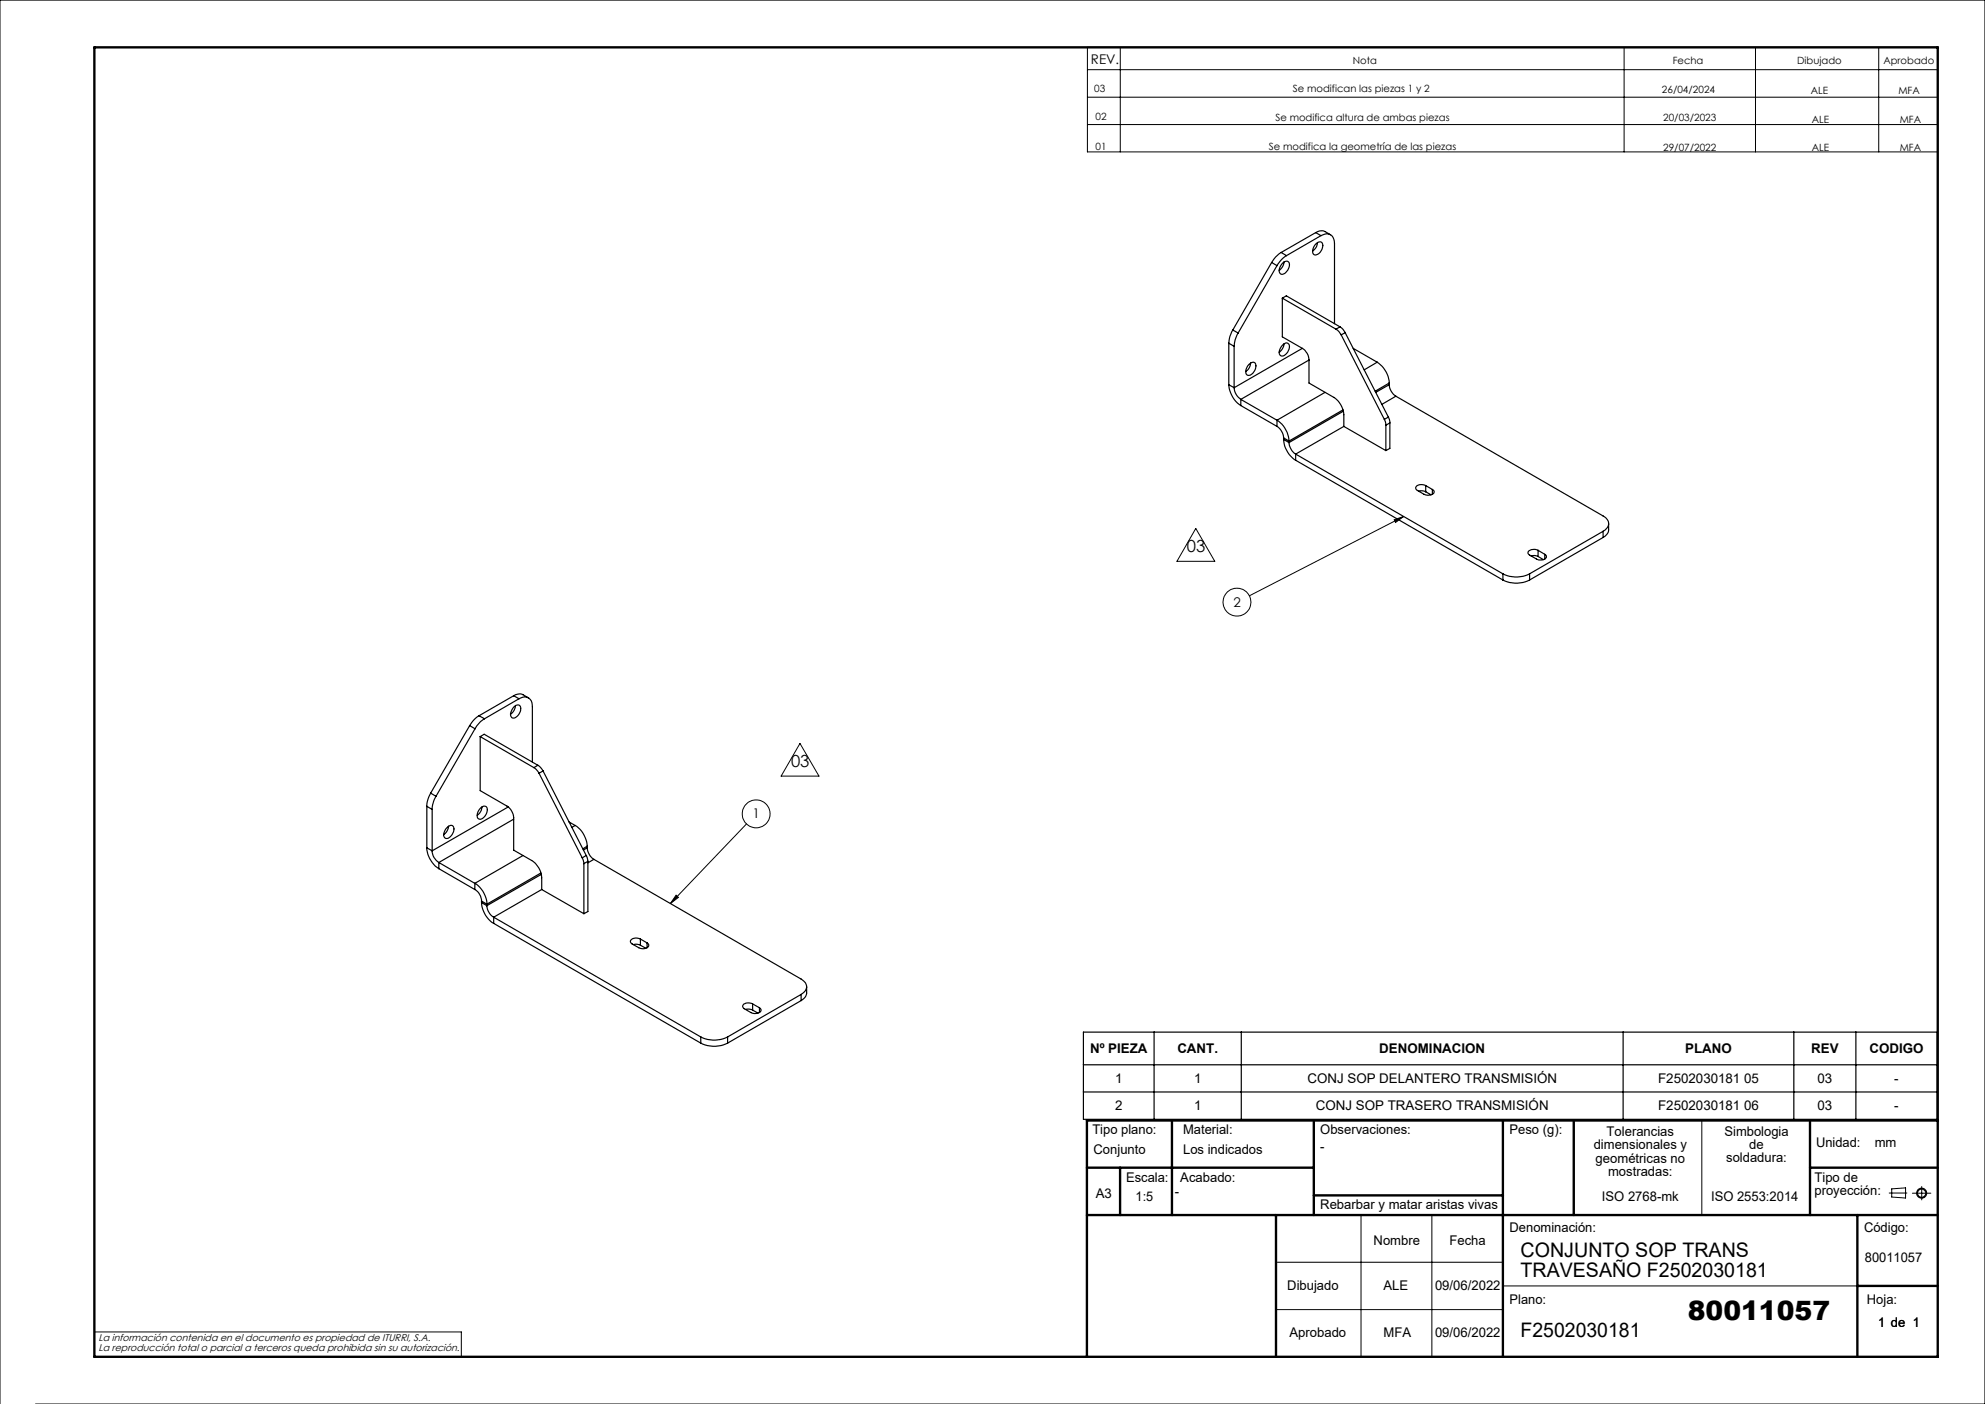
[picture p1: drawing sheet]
<svg xmlns="http://www.w3.org/2000/svg" width="420mm" height="297mm" viewBox="0 0 420 297" stroke-linecap="round" stroke-linejoin="round" font-family="sans-serif">
<g fill="none" stroke="#000" stroke-width=".21">
<path d="M230.1 10h179.9v22.1h-179.9zM230.1 14.7h179.9M237 10v22.1M343.6 10v22.1M371.4 10v22.1M397.5 10v22.1M230.1 20.6h179.9M230.1 26.3h179.9M253 111.8l4 6.9h-8zM295 110l2-.7-1.7 1.2zM297 109.3l-32.7 16.7M169.3 157.3l4 6.9h-8z"/>
<path d="M157.9 174.3l-16 16.8M143.1 189.4l.4 .4-1.6 1.3zM360.1 237v20M288 257v30M303 257v30M399.7 252.4h3.8M400.3 251.5l2.9-.2v2.1l-2.9-.2zM404.6 252.4h4M406.6 251v2.8M270 267h48M270 277h48M318 272h75"/>
<path d="M0 297v-297h420v297h-412.5M20 281.8h77.6v5.2"/>
<circle cx="261.7" cy="127.4" r="2.94"/>
<circle cx="160" cy="172.2" r="2.94"/>
<circle cx="406.6" cy="252.4" r=".86"/>
<circle cx="406.6" cy="252.4" r="1.07"/>
</g>
<g fill="none" stroke="#000" stroke-width=".5">
<path d="M20 10h390v277h-390zM248 237v20M278 237v20M318 237v50M333 237v20M383 237v20M410 237h-180v50M230 257h180M230 247h48M237 247v10M270 257v30M278 252.9h40"/>
<path d="M383 247h27M393 257v30M393 272h17"/>
</g>
<g fill="none" stroke="#000" stroke-width=".25">
<path d="M269.1 55.5l1.1 .7M269.1 55.5l-8.3 14.3M270.2 56.2l-8.2 14.2M271.1 53.4a5.8 5.8 0 0 0-2 2.1M271.1 53.4l1.1 .7M271.4 55.7a.83 .83 0 0 1 1.2-.4 .83 .83 0 0 1 .1 1.3 1.66 1.66 0 0 1-1.7 1.4 1.56 1.56 0 0 1 .4-2.3zM271.7 55.4a2.33 2.33 0 0 1-1 1.8M272.2 54.1a5.8 5.8 0 0 0-2 2.1M278.4 49.2l1.2-.4a2.92 2.92 0 0 1 1.9 .9M278.4 49.2l1.1 .6M278.4 49.2l-7.3 4.2M278.4 51.6a.83 .83 0 0 1 1.2-.4 .83 .83 0 0 1 .2 1.3 1.61 1.61 0 0 1-1.8 1.4 1.65 1.65 0 0 1 .4-2.3z"/>
<path d="M278.8 51.3a2.32 2.32 0 0 1-1.1 1.8M279.5 49.8a1.76 1.76 0 0 1 2-.1 1.76 1.76 0 0 1 .9 1.8v17M279.5 49.8l-7.3 4.3M260 72.6l1.1 .7M260 72.6v8.8M260.8 69.8a5.5 5.5 0 0 0-.8 2.8M260.8 69.8l1.2 .6M261.1 73.3v8.7M262 70.4a5.7 5.7 0 0 0-.9 2.9M264.3 77.1l.2-.2a.72 .72 0 0 1 1-.2 .72 .72 0 0 1 .2 1 1.68 1.68 0 0 1-1.8 1.6 1.65 1.65 0 0 1 .4-2.2zM264.6 76.8a2.32 2.32 0 0 1-1 1.8M271.3 63.1v8.2l4.3 2.4"/>
<path d="M271.3 63.1l11.4 6.5M271.3 63.1l.9-.5 11.3 6.5M271.4 73a.83 .83 0 0 1 1.2-.3 .83 .83 0 0 1 .1 1.2 1.68 1.68 0 0 1-1.7 1.3 1.52 1.52 0 0 1 .4-2.2zM271.7 72.7a2.33 2.33 0 0 1-1 1.8M275.6 73.7a2.97 2.97 0 0 1 1.4 2.5M275.6 73.7l-14.5 8.3M277 76.2v4.8l5.2 3.1a4.8 4.8 0 0 1 2.1 3.6v2.5M277 76.2l-14.5 8.3M282.7 69.6l.6 .5 .5 .7M283.5 69.1l.6 .5 .5 .8M283.5 69.1l-.8 .5M283.8 70.8l9.1 17.9"/>
<path d="M284.6 70.4l-.8 .4M284.6 70.4l9.2 17.8M286.3 73.7l5.1 2.9M291.4 76.6a5.7 5.7 0 0 1 2.5 4.4M291.4 76.6l-2.8 1.6M260 81.4a5.8 5.8 0 0 0 2.5 4.4M260 81.4l1.1 .6M261.1 82a3.2 3.2 0 0 0 1.4 2.5M262.5 85.8l7.7 4.4M262.5 84.5v1.3M262.5 84.5l7.7 4.4M270.2 88.9a5.6 5.6 0 0 1 2.5 4.4"/>
<path d="M270.2 90.2a3.2 3.2 0 0 1 1.4 2.4M270.2 88.9v1.3M271.6 93a5.7 5.7 0 0 0 2.5 4.4M271.6 92.6l1.1 .7M271.6 93l1.1 .6M271.6 92.6v.4M272.7 93.6a3.2 3.2 0 0 0 1.4 2.5M272.7 93.3v.3M274.1 96.1l43.9 25.3M274.1 96.1v1.3M274.1 97.4l43.9 25.3M280.4 83l-10.2 5.9"/>
<path d="M284.2 86.7l-11.5 6.6M284.2 87l-11.5 6.6M284.3 90.2l8.9 5.1M284.3 90.2l-10.2 5.9M292.9 88.7l.3 1.3M293.2 90v5.3M293.8 88.2l.3 1.3M293.8 88.2l-.9 .5M293.9 81.4a3.2 3.2 0 0 0 1.4 2.4M293.9 81v.4M293.9 81l-2.9 1.8M293.9 81.4l-2.8 1.6"/>
<path d="M294.1 89.5l-.9 .5M294.1 89.5v5.4l-.9 .4M295.3 83.8l43.9 25.3a1.71 1.71 0 0 1 1.2 1.7 1.71 1.71 0 0 1-1.2 1.6M295.3 83.8l-2.9 1.7M300.2 103.9l.6-.1 .9 .2M301.7 102.7a1.41 1.41 0 0 0-2.2 .6l.4 .4 1.4 .9a1.47 1.47 0 0 0 2.2-.6l-.4-.5M301.7 102.7l1.4 .8M301.7 102.7v1.3M301.7 104l1.1 .7M303.1 103.5v1.1M324 117.6l.6-.1 .8 .2M325.4 116.4a1.47 1.47 0 0 0-2.1 .6l.2 .3 1.6 .9a1.41 1.41 0 0 0 2.1-.5l-.4-.4"/>
<path d="M325.4 116.4l1.4 .9M325.4 116.4v1.3M325.4 117.7l1.2 .7M326.8 117.3v.9M339.2 112.4l-15.6 9M339.2 112.4v1.3M339.2 113.7l-15.6 9M340.4 110.8a2.94 2.94 0 0 1-.3 2.1l-.9 .8M318 121.4a6.2 6.2 0 0 0 5.6 0M318 122.7a6.2 6.2 0 0 0 5.6 0M318 121.4v1.3M323.6 121.4v1.3"/>
<path d="M99.4 153.5l1.1 .7M99.4 153.5l-8.3 14.3M100.5 154.2l-8.2 14.2M101.4 151.4a5.6 5.6 0 0 0-2 2.1M101.4 151.4l1.1 .6M101.6 155.8v11.4l5.7 3.3a3.2 3.2 0 0 1 1.4 2.5v6.8l3.8 2.2a4.6 4.6 0 0 1 2.1 3.7v2.5M101.6 155.8l11.4 6.6M101.6 155.8l.8-.5 11.4 6.6M102.5 152a5.8 5.8 0 0 0-2 2.2M108.7 149.6l.2-.2a.73 .73 0 0 1 1-.2 .73 .73 0 0 1 .3 1 1.73 1.73 0 0 1-1.9 1.6 1.47 1.47 0 0 1 .2-2zM108.7 147.2l1.2-.4a3.1 3.1 0 0 1 1.9 .8M108.7 147.2l1.1 .6"/>
<path d="M108.7 147.2l-7.3 4.2M109 149.3a2.32 2.32 0 0 1-1 1.8M109.8 147.8a1.74 1.74 0 0 1 2-.2 1.74 1.74 0 0 1 .8 1.9v11.7M109.8 147.8l-7.3 4.2M90.3 179.3a5.6 5.6 0 0 0 2.6 4.5M90.3 170.6l1.1 .6M90.3 179.3l1.1 .7M90.3 170.6v8.7M91.1 167.8a5.9 5.9 0 0 0-.8 2.8M91.1 167.8l1.2 .6M91.4 180a2.97 2.97 0 0 0 1.5 2.5M91.4 171.2v8.8"/>
<path d="M92.3 168.4a5.9 5.9 0 0 0-.9 2.8M94.6 175.1a.76 .76 0 0 1 .8-.5 .76 .76 0 0 1 .7 .8 2.04 2.04 0 0 1-1.7 2 1.13 1.13 0 0 1-.2-1.8zM94.9 174.8a2.32 2.32 0 0 1-1 1.8M101.6 171a.83 .83 0 0 1 1.2-.4 .83 .83 0 0 1 .2 1.3 1.78 1.78 0 0 1-1.6 1.4 1.14 1.14 0 0 1-.2-1.8zM102 170.7a2.33 2.33 0 0 1-1 1.8M107.5 170.7l-16.1 9.3M108.7 173.3l-15.8 9.2M113 162.4l.6 .5 .5 .7M113.8 161.9l.6 .5 .5 .7M113.8 161.9l-.8 .5M114.1 163.6l9.1 17.9M114.9 163.1l-.8 .5"/>
<path d="M114.9 163.1l9.1 17.9M120.4 173.9l1.3 .7M121.7 174.6a5.6 5.6 0 0 1 2.5 4.4M121.7 174.6l-.7 .4M124.2 179.3a3.2 3.2 0 0 0 1.5 2.5M124.2 179v.3M124.2 179l-.9 .6M124.2 179.3l-.8 .5M92.9 182.5l7.6 4.4M92.9 183.8l7.6 4.4M92.9 182.5v1.3M100.5 186.9a5.3 5.3 0 0 1 2.5 4.4"/>
<path d="M100.5 188.2a2.97 2.97 0 0 1 1.4 2.4M100.5 186.9v1.3M101.9 190.9a5.6 5.6 0 0 0 2.6 4.4M101.9 190.6l1.1 .7M101.9 190.9l1.1 .7M101.9 190.6v.3M103 191.6a3.1 3.1 0 0 0 1.5 2.4M103 191.3v.3M104.5 194l43.8 25.4M104.5 194v1.3M104.5 195.3l43.8 25.4M110.7 181l-10.2 5.9"/>
<path d="M114.4 184.7l-11.4 6.6M114.5 185l-11.5 6.6M114.6 188.2l8.9 5.1M114.6 188.2l-10.1 5.8M123.2 181.5l.3 1.2M123.5 182.7v10.6M124 181l.4 1.2M124 181l-.8 .5M124.4 182.2l-.9 .5M124.4 182.2v10.6l-.9 .5M125.7 181.8l43.8 25.3a1.71 1.71 0 0 1 1.2 1.6 1.71 1.71 0 0 1-1.2 1.7M125.7 181.8l-1.3 .7"/>
<path d="M134 199.8l.7-.1 .8 .3M135.5 198.6a1.44 1.44 0 0 0-2.1 .6l.3 .5 1.4 .8a1.42 1.42 0 0 0 2.2-.6l-.4-.4M135.5 198.6l1.4 .9M135.5 198.6v1.4M135.5 200l1.1 .6M136.9 199.5v1M148.3 219.4a6.3 6.3 0 0 0 5.7 0M148.3 219.4v1.3M154 219.4v1.3M157.8 213.5h.7l.7 .2M159.2 212.4a1.41 1.41 0 0 0-2.1 .5l.4 .5 1.4 .8a1.47 1.47 0 0 0 2.1-.6l-.3-.4M159.2 212.4l1.5 .8"/>
<path d="M159.2 212.4v1.3M159.2 213.7l1.2 .6M160.7 213.2v1M169.5 210.4l-15.5 9M169.5 210.4v1.3M169.5 211.7l-15.5 9M170.7 208.7a2.94 2.94 0 0 1-.3 2.2l-.9 .8M229.2 218.3h180.7v18.5h-180.7zM244.2 218.3v18.5M262.6 218.3v18.5M343.4 218.3v18.5M379.6 218.3v18.5"/>
<path d="M392.7 218.3v18.5M148.3 220.7a6.3 6.3 0 0 0 5.7 0M229.2 225.2h180.7M229.2 231h180.7"/>
</g>
<path d="M143.1 189.4l.4 .4-1.6 1.3zM295 110l2-.7-1.7 1.2z" fill="#000"/>
<text font-size="5.6" x="357.1" y="279.2">80011057</text>
<g font-size="4.2">
<text x="321.7" y="265.9">CONJUNTO SOP TRANS</text>
<text x="321.7" y="270.1">TRAVESAÑO F2502030181</text>
<text x="321.7" y="282.8">F2502030181</text>
</g>
<g font-size="3.5">
<text x="251.1" y="116.8">03</text>
<text x="167.4" y="162.2">03</text>
</g>
<g font-size="2.8">
<text x="230.8" y="13.6">REV.</text>
<text x="261" y="128.4">2</text>
<text x="159.2" y="173.1">1</text>
<text x="230.6" y="222.8">Nº PIEZA</text>
<text x="249.1" y="222.8">CANT.</text>
<text x="291.8" y="222.8">DENOMINACION</text>
<text x="356.6" y="222.8">PLANO</text>
<text x="383.2" y="222.8">REV</text>
<text x="395.6" y="222.8">CODIGO</text>
<text x="235.9" y="229.1">1</text>
<text x="252.6" y="229.1">1</text>
<text x="276.6" y="229.1">CONJ SOP DELANTERO TRANSMISIÓN</text>
<text x="350.8" y="229.1">F2502030181 05</text>
<text x="384.6" y="229.1">03</text>
<text x="400.8" y="229.1">-</text>
<text x="231.1" y="239.9">Tipo plano:</text>
<text x="235.9" y="234.9">2</text>
<text x="250.3" y="239.9">Material:</text>
<text x="252.6" y="234.9">1</text>
<text x="278.4" y="234.9">CONJ SOP TRASERO TRANSMISIÓN</text>
<text x="279.3" y="239.9">Observaciones:</text>
<text x="319.4" y="239.9">Peso (g):</text>
<text x="350.8" y="234.9">F2502030181 06</text>
<text x="384.6" y="234.9">03</text>
<text x="400.8" y="234.9">-</text>
<text x="231.4" y="244.1">Conjunto</text>
<text x="250.3" y="244.1">Los indicados</text>
<text x="279.3" y="243.4">-</text>
<text x="337.2" y="243.1">dimensionales y</text>
<text x="337.6" y="246">geométricas no</text>
<text x="339.9" y="240.3">Tolerancias</text>
<text x="364.9" y="240.2">Simbologia</text>
<text x="365.3" y="245.9">soldadura:</text>
<text x="370.1" y="243">de</text>
<text x="384.2" y="242.7">Unidad:</text>
<text x="396.7" y="242.7">mm</text>
<text x="238.3" y="250">Escala:</text>
<text x="249.7" y="250">Acabado:</text>
<text x="340.2" y="248.8">mostradas:</text>
<text x="383.9" y="250">Tipo de</text>
<text x="231.9" y="253.4">A3</text>
<text x="240.3" y="254">1:5</text>
<text x="248.6" y="253">-</text>
<text x="279.3" y="255.7">Rebarbar y matar aristas vivas</text>
<text x="338.9" y="254">ISO 2768-mk</text>
<text x="362" y="254">ISO 2553:2014</text>
<text x="383.9" y="252.8">proyección:</text>
<text x="290.6" y="263.3">Nombre</text>
<text x="306.7" y="263.3">Fecha</text>
<text x="319.4" y="260.6">Denominación:</text>
<text x="394.4" y="260.6">Código:</text>
<text x="394.6" y="266.9">80011057</text>
<text x="272.4" y="273">Dibujado</text>
<text x="292.7" y="273">ALE</text>
<text x="303.6" y="273">09/06/2022</text>
<text x="319.4" y="275.8">Plano:</text>
<text x="395" y="275.8">Hoja:</text>
<text x="397.4" y="280.6">1 de 1</text>
<text x="272.8" y="282.8">Aprobado</text>
<text x="292.7" y="282.8">MFA</text>
<text x="303.6" y="282.8">09/06/2022</text>
</g>
<g font-size="2.1">
<text x="286.2" y="13.6">Nota</text>
<text x="353.9" y="13.6">Fecha</text>
<text x="380.3" y="13.6">Dibujado</text>
<text x="398.5" y="13.6">Aprobado</text>
<text x="231.5" y="19.4">03</text>
<text x="273.6" y="19.5">Se modifican las piezas 1 y 2</text>
<text x="351.7" y="19.6">26/04/2024</text>
<text x="383.1" y="19.9">ALE</text>
<text x="401.7" y="19.9">MFA</text>
<text x="231.8" y="25.4">02</text>
<text x="269.9" y="25.5">Se modifica altura de ambas piezas</text>
<text x="351.9" y="25.6">20/03/2023</text>
<text x="383.4" y="25.9">ALE</text>
<text x="401.9" y="25.9">MFA</text>
<text x="231.8" y="31.8">01</text>
<text x="268.5" y="31.8">Se modifica la geometría de las piezas</text>
<text x="351.9" y="31.9">29/07/2022</text>
<text x="383.4" y="31.9">ALE</text>
<text x="401.9" y="31.9">MFA</text>
<text x="20.8" y="283.7">La información contenida en el documento es propiedad de ITURRI, S.A.</text>
<text x="20.8" y="285.7">La reproducción total o parcial a terceros queda prohibida sin su autorización.</text>
</g>
</svg>
